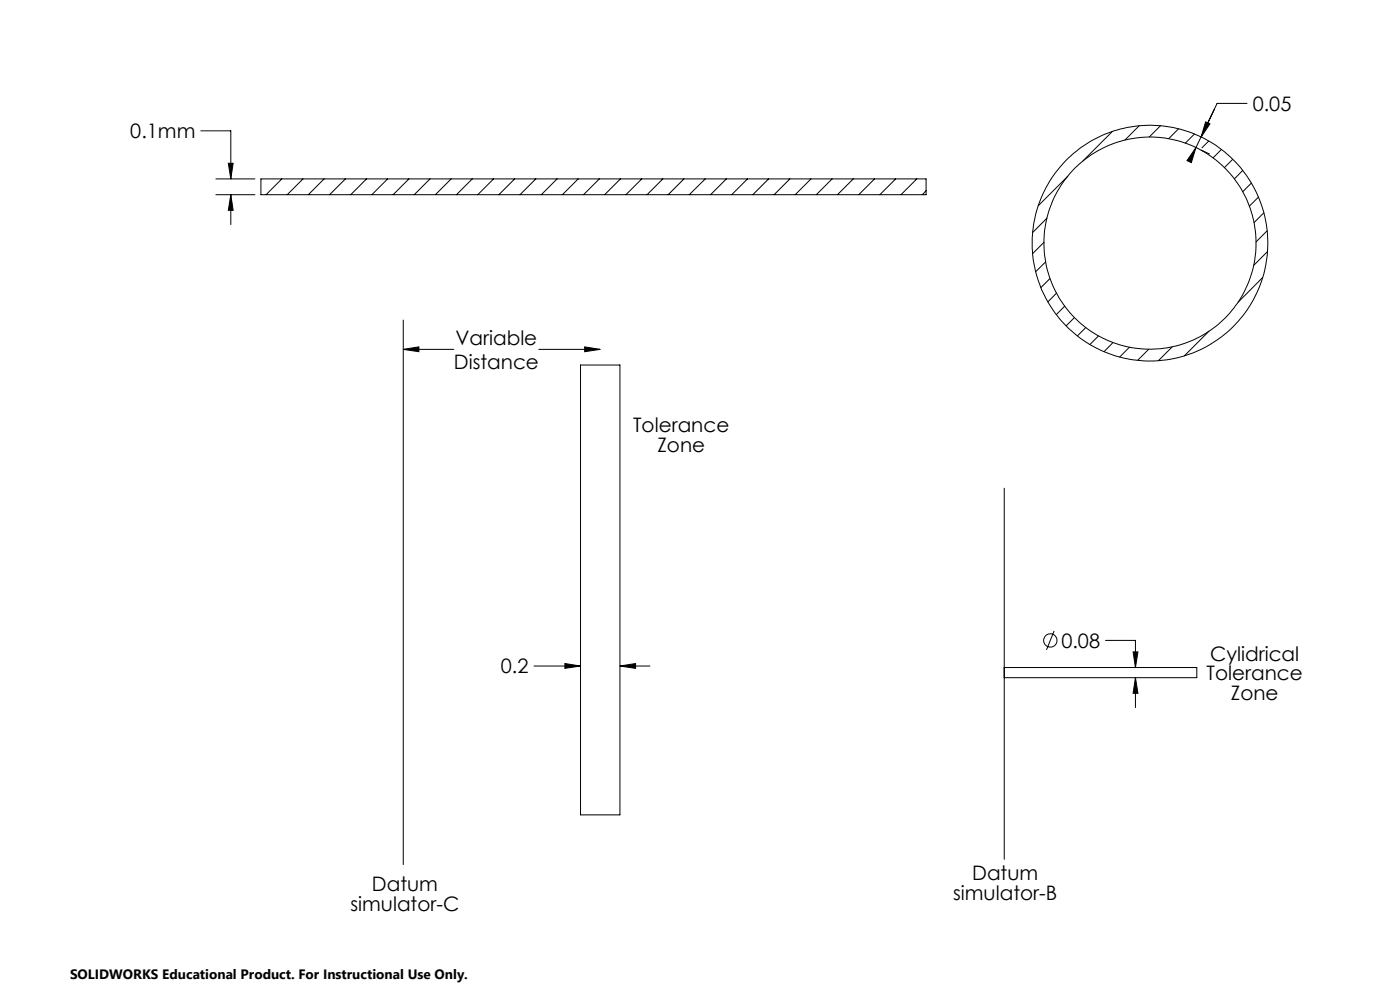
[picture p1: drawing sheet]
<svg xmlns="http://www.w3.org/2000/svg" width="297mm" height="210mm" viewBox="0 0 297 210" stroke-linecap="round" stroke-linejoin="round" font-family="sans-serif">
<g fill="none" stroke="#000" stroke-width=".21">
<path d="M42.6 27.8h6.4v10.2M45.8 38h8.3M48.4 34.6h1.1l-.5 3.4zM55.4 38h141.1v3.3h-141.1zM59.8 38l-3.4 3.3M64.3 38l-3.4 3.3M68.8 38l-3.4 3.3M73.3 38l-3.4 3.3M77.8 38l-3.4 3.3M82.2 38l-3.3 3.3M86.7 38l-3.3 3.3M91.2 38l-3.3 3.3"/>
<path d="M95.7 38l-3.3 3.3M100.2 38l-3.4 3.3M104.7 38l-3.3 3.3M109.2 38l-3.4 3.3M113.7 38l-3.4 3.3M118.2 38l-3.4 3.3M122.7 38l-3.4 3.3M127.1 38l-3.3 3.3M131.6 38l-3.3 3.3M136.1 38l-3.3 3.3M140.6 38l-3.3 3.3M145.1 38l-3.4 3.3"/>
<path d="M149.6 38l-3.4 3.3M154.1 38l-3.4 3.3M158.6 38l-3.4 3.3M163.1 38l-3.4 3.3M167.6 38l-3.4 3.3M172 38l-3.3 3.3M176.5 38l-3.3 3.3M181 38l-3.3 3.3M185.5 38l-3.3 3.3M190 38l-3.3 3.3M194.5 38l-3.4 3.3M226.5 37.4l-6.2 6.2"/>
<path d="M236 27.9l-6.2 6.2M241.7 26.7l-3 3M246.2 26.7l-2.4 2.4M250 27.3l-2.1 2.1M253.4 28.4l-1.9 2M253.7 31.3l-1 3.2-.9-.4zM254.8 31.8l1.8 .9M255.8 25.9l.9 .4-1.9 2.8zM256.4 29.9l-1.4 1.5M259.1 31.7l-1.7 1.8M261.5 33.8l-1.7 1.8M263.6 36.2l-1.7 1.8"/>
<path d="M264.5 21.9h-6.3l-4.5 9.4M265.5 38.8l-1.9 1.9M45.8 41.3h8.3M49 41.3l.5 3.3h-1.1zM49 41.3v6.4M196.5 40.5l-.8 .8M221.5 51.4l-2.4 2.4M221.8 55.6l-2.1 2M222.1 46.3l-3 3M222.7 59.1l-1.9 1.9M267 41.8l-2 1.9M267.9 58.9l-5.2 5.2"/>
<path d="M268.1 45.1l-2.1 2.1M268.8 49l-2.3 2.3M268.9 53.4l-2.9 2.9M85.5 67.9v115.5M85.5 74.1l3.4-.5v1zM85.5 74.1h10.8M114.3 74.1h13M123.2 77.4h8.3v95.5h-8.3zM124 73.6l3.3 .5-3.3 .5zM224.1 62.2l-1.8 1.9M225.9 64.9l-1.8 1.8M227.9 67.4l-1.7 1.7"/>
<path d="M230.3 69.5l-1.7 1.8M233 71.3l-1.8 1.8M236.1 72.7l-1.9 1.9M239.6 73.7l-2.1 2M243.7 74.1l-2.4 2.3M248.7 73.6l-3 2.9M256.5 70.3l-5.3 5.2M213 103.6v78.7M223.6 133.8l-1.6 4.1M234.5 135.8h6.4v5.8M240.4 138.3h1l-.5 3.3zM113.3 141.3h9.9"/>
<path d="M119.8 140.7l3.4 .6-3.4 .5zM131.5 141.3l3.3-.6v1.1zM131.5 141.3h6.4M213 141.6h40.9v2.1h-40.9M240.9 143.7l.5 3.4h-1zM240.9 143.7v6.4"/>
<circle cx="243.9" cy="51.6" r="22.5"/>
<circle cx="244" cy="51.6" r="25"/>
<circle cx="222.8" cy="135.9" r="1.41"/>
</g>
<path d="M255.8 25.9l.9 .4-1.9 2.8zM253.7 31.3l-1 3.2-.9-.4zM49 41.3l.5 3.3h-1.1zM48.4 34.6h1.1l-.5 3.4zM119.8 140.7l3.4 .6-3.4 .5zM131.5 141.3l3.3-.6v1.1zM124 73.6l3.3 .5-3.3 .5zM85.5 74.1l3.4-.5v1zM240.4 138.3h1l-.5 3.3zM240.9 143.7l.5 3.4h-1z" fill="#000"/>
<g font-size="4.2">
<text x="265.8" y="23.5">0.05</text>
<text x="27.6" y="29.3">0.1mm</text>
<text x="96.6" y="73.2">Variable</text>
<text x="96.3" y="78.2">Distance</text>
<text x="134.3" y="91.6">Tolerance</text>
<text x="139.5" y="95.8">Zone</text>
<text x="225.2" y="137.4">0.08</text>
<text x="106.3" y="142.8">0.2</text>
<text x="256.7" y="140.1">Cylidrical</text>
<text x="256" y="144.3">Tolerance</text>
<text x="261.1" y="148.5">Zone</text>
<text x="78.9" y="189">Datum</text>
<text x="202.2" y="190.9">simulator-B</text>
<text x="206.2" y="186.7">Datum</text>
<text x="74.3" y="193.2">simulator-C</text>
</g>
<text font-size="2.9" x="14.9" y="207.6">SOLIDWORKS Educational Product. For Instructional Use Only.</text>
</svg>
